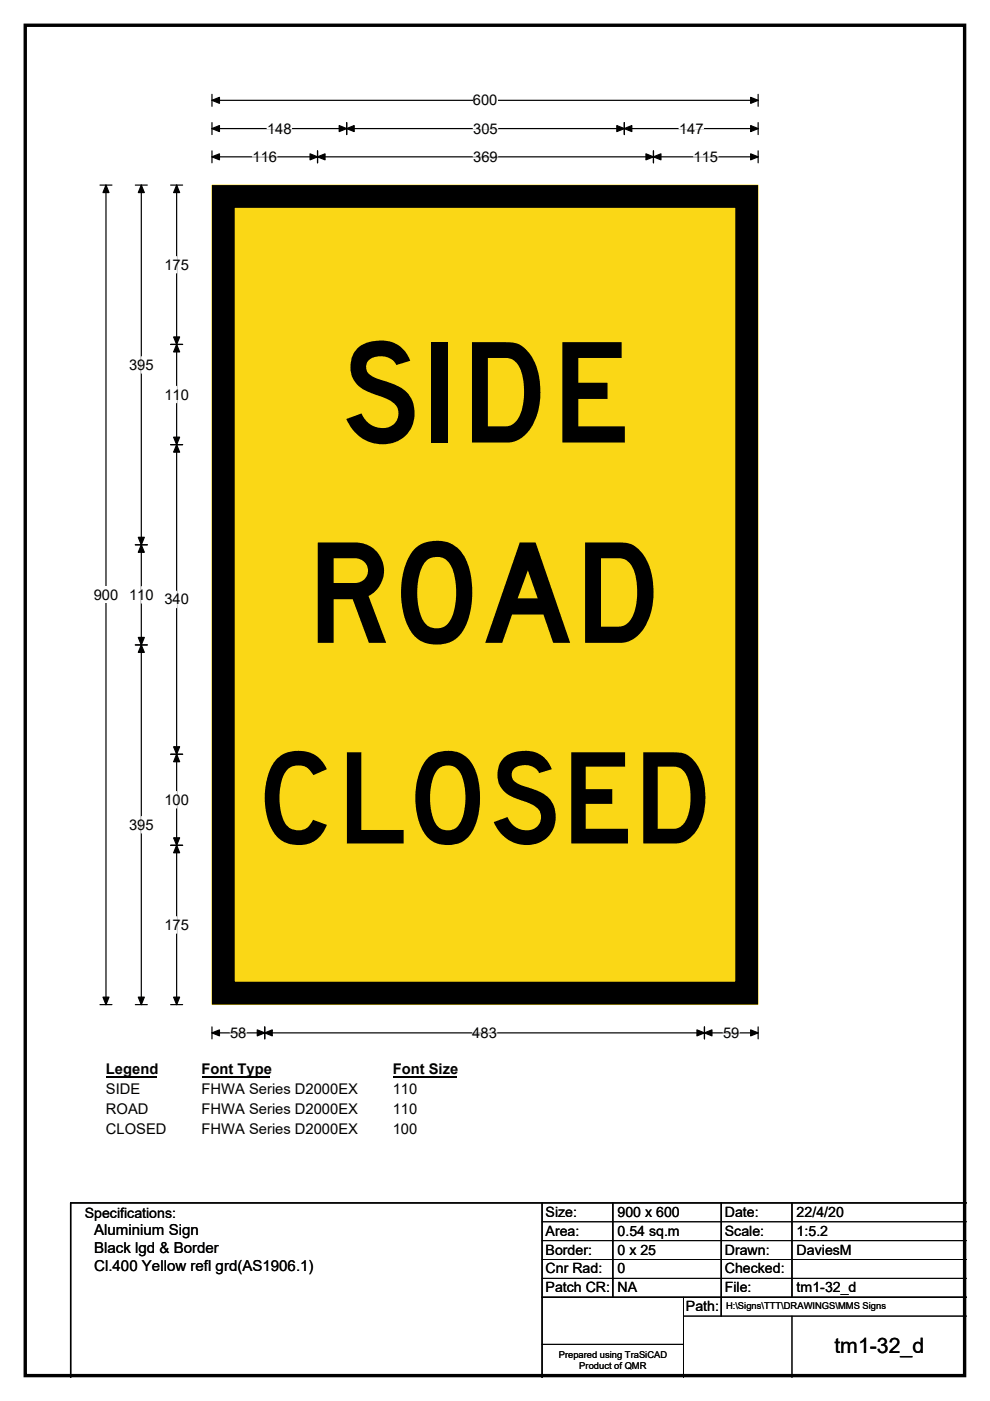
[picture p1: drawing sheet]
<svg xmlns="http://www.w3.org/2000/svg" width="210mm" height="297mm" viewBox="0 0 210 297" stroke-linecap="round" stroke-linejoin="round" font-family="sans-serif">
<path d="M5.4 5.4h199.2v286.3h-199.2z" fill="none" stroke="#000" stroke-width=".72"/>
<path d="M45 21.3h115.8M45 20v2.5M160.8 20v2.5" fill="none" stroke="#000" stroke-width=".25"/>
<path d="M45 21.3l1.5-.7v1.3zM159.2 20.6l1.6 .7-1.6 .6z" fill="#000" stroke="#000" stroke-width=".25"/>
<path d="M100.3 19.5h5.2v3.5h-5.2z" fill="#fff"/>
<g fill="none" stroke="#000" stroke-width=".25">
<path d="M21.2 39.2h2.5M22.5 39.2v173.8M45 27.3h115.8M45 26v2.5M45 32v2.5M45 33.3h115.8M67.4 32v2.5M73.5 26v2.5M132.4 26v2.5M138.6 32v2.5M160.8 26v2.5M160.8 32v2.5"/>
<path d="M21.2 213h2.5M45 217.7v2.6M45 219h115.8M56.2 217.7v2.6M149.4 217.7v2.6M160.8 217.7v2.6"/>
</g>
<g fill="#000" stroke="#000" stroke-width=".25">
<path d="M22.5 39.2l.6 1.6h-1.3zM45 27.3l1.5-.7v1.3zM45 33.3l1.5-.7v1.3zM67.4 33.3l1.5-.7v1.3zM65.8 32.6l1.6 .7-1.6 .6zM73.5 27.3l1.6-.7v1.3zM71.9 26.6l1.6 .7-1.6 .6zM130.8 26.6l1.6 .7-1.6 .6zM132.4 27.3l1.6-.7v1.3zM137 32.6l1.6 .7-1.6 .6zM138.6 33.3l1.6-.7v1.3zM159.2 26.6l1.6 .7-1.6 .6z"/>
<path d="M159.2 32.6l1.6 .7-1.6 .6zM21.8 211.4h1.3l-.6 1.6zM45 219l1.5-.6v1.2zM56.2 219l1.5-.6v1.2zM54.6 218.4l1.6 .6-1.6 .6zM147.8 218.4l1.6 .6-1.6 .6zM149.4 219l1.6-.6v1.2zM159.2 218.4l1.6 .6-1.6 .6z"/>
</g>
<path d="M53.6 33.3h5.2M56.6 27.3h5.2M100.4 27.3h5.2M100.4 33.3h5.2M144 27.3h5.2M147.1 33.3h5.2M48.8 219h3.5M100.2 219h5.2M153.4 219h3.4" fill="none" stroke="#fff" stroke-width=".25"/>
<path d="M19.9 124.4h5.2v3.5h-5.2z" fill="#fff"/>
<path d="M28.7 39.2h2.5M30 39.2v173.8M36.2 39.2h2.5M37.5 39.2v173.8M36.2 73h2.5M36.2 94.3h2.5M28.7 115.5h2.5M28.7 136.7h2.5M36.2 159.9h2.5M36.2 179.2h2.5M28.7 213h2.5M36.2 213h2.5" fill="none" stroke="#000" stroke-width=".25"/>
<g fill="#000" stroke="#000" stroke-width=".25">
<path d="M30 39.2l.6 1.6h-1.3zM37.5 39.2l.6 1.6h-1.3zM37.5 73l.6 1.6h-1.3zM36.8 71.4h1.3l-.6 1.6zM36.8 92.7h1.3l-.6 1.6zM37.5 94.3l.6 1.6h-1.3zM30 115.5l.6 1.6h-1.3zM29.3 113.9h1.3l-.6 1.6zM29.3 135.1h1.3l-.6 1.6zM30 136.7l.6 1.6h-1.3zM36.8 158.3h1.3l-.6 1.6zM37.5 159.9l.6 1.6h-1.3z"/>
<path d="M36.8 177.6h1.3l-.6 1.6zM37.5 179.2l.6 1.6h-1.3zM29.3 211.4h1.3l-.6 1.6zM36.8 211.4h1.3l-.6 1.6z"/>
</g>
<path d="M37.5 54.4v3.5M30 75.6v3.5M37.5 81.9v3.5M30 124.4v3.5M37.5 125.3v3.5M30 173.1v3.5M37.5 167.8v3.5M37.5 194.4v3.5" fill="none" stroke="#fff" stroke-width=".25"/>
<path d="M22.5 225h10.7v3.5h-10.7z" fill="#fff"/>
<path d="M22.5 228.3h10.7" fill="none" stroke="#000" stroke-width=".32"/>
<path d="M42.8 225h14.4v3.5h-14.4z" fill="#fff"/>
<path d="M42.8 228.3h14.4" fill="none" stroke="#000" stroke-width=".32"/>
<path d="M83.3 225h13.5v3.5h-13.5z" fill="#fff"/>
<path d="M83.3 228.3h13.5" fill="none" stroke="#000" stroke-width=".32"/>
<g fill="#fff">
<path d="M22.5 229.2h7.2v3.5h-7.2z"/>
<path d="M42.8 229.2h33v3.5h-33z"/>
<path d="M83.3 229.2h5.2v3.5h-5.2z"/>
<path d="M22.5 233.4h9v3.5h-9z"/>
<path d="M42.8 233.4h33v3.5h-33z"/>
<path d="M83.3 233.4h5.2v3.5h-5.2z"/>
<path d="M22.5 237.6h12.8v3.4h-12.8z"/>
<path d="M42.8 237.6h33v3.4h-33z"/>
<path d="M83.3 237.6h5.2v3.4h-5.2z"/>
</g>
<path d="M45 39.3h115.8v173.7h-115.8z" fill="#fad716"/>
<path d="M45 39.2h115.8v173.8h-115.8z" fill="none" stroke="#fad716" stroke-width=".21"/>
<path d="M47.4 41.7h111v168.9h-111z" fill="none" stroke="#000" stroke-width="4.8"/>
<path d="M115 255v37M130 255v20M153 255v24M168 255v20M205 255h-190v37M115 275h90" fill="none" stroke="#000" stroke-width=".3"/>
<path d="M115 259h90M115 263h90M115 267h90M115 271h90M145 279h60M145 275v17M168 279v13M115 285h30" fill="none" stroke="#000" stroke-width=".21"/>
<g font-size="29.5">
<text x="72.4" y="93.8">SIDE</text>
<text x="64.9" y="136.3">ROAD</text>
</g>
<text font-size="26.8" x="54.2" y="178.8">CLOSED</text>
<text font-size="4.5" x="177" y="286.9">tm1-32_d</text>
<g font-size="3.2">
<text x="20" y="261.9">Aluminium Sign</text>
<text x="20" y="265.7">Black lgd &amp; Border</text>
<text x="20" y="269.6">Cl.400 Yellow refl grd(AS1906.1)</text>
</g>
<g font-size="3.1">
<text x="100.3" y="22.3">600</text>
<text x="56.6" y="28.3">148</text>
<text x="100.4" y="28.3">305</text>
<text x="144" y="28.3">147</text>
<text x="53.6" y="34.3">116</text>
<text x="100.4" y="34.3">369</text>
<text x="147.1" y="34.3">115</text>
<text x="34.9" y="57.2">175</text>
<text x="27.4" y="78.4">395</text>
<text x="34.9" y="84.7">110</text>
<text x="19.9" y="127.2">900</text>
<text x="27.4" y="127.2">110</text>
<text x="34.9" y="128.1">340</text>
<text x="34.9" y="170.6">100</text>
<text x="27.4" y="175.9">395</text>
<text x="34.9" y="197.1">175</text>
<text x="48.8" y="220">58</text>
<text x="100.2" y="220">483</text>
<text x="153.4" y="220">59</text>
<text x="22.5" y="227.8">Legend</text>
<text x="42.8" y="227.8">Font Type</text>
<text x="83.3" y="227.8">Font Size</text>
<text x="22.5" y="232">SIDE</text>
<text x="42.8" y="232">FHWA Series D2000EX</text>
<text x="83.3" y="232">110</text>
<text x="22.5" y="236.2">ROAD</text>
<text x="42.8" y="236.2">FHWA Series D2000EX</text>
<text x="83.3" y="236.2">110</text>
<text x="22.5" y="240.3">CLOSED</text>
<text x="42.8" y="240.3">FHWA Series D2000EX</text>
<text x="83.3" y="240.3">100</text>
</g>
<g font-size="3">
<text x="115.7" y="258">Size:</text>
<text x="131" y="258">900 x 600</text>
<text x="153.7" y="258">Date:</text>
<text x="169" y="258">22/4/20</text>
<text x="18" y="258.2">Specifications:</text>
<text x="115.7" y="262">Area:</text>
<text x="131" y="262">0.54 sq.m</text>
<text x="153.7" y="262">Scale:</text>
<text x="169" y="262">1:5.2</text>
<text x="115.7" y="266">Border:</text>
<text x="115.7" y="270">Cnr Rad:</text>
<text x="131" y="266">0 x 25</text>
<text x="131" y="270">0</text>
<text x="153.7" y="266">Drawn:</text>
<text x="153.7" y="270">Checked:</text>
<text x="169" y="266">DaviesM</text>
<text x="115.7" y="274">Patch CR:</text>
<text x="131" y="274">NA</text>
<text x="153.7" y="274">File:</text>
<text x="169" y="274">tm1-32_d</text>
<text x="145.5" y="278">Path:</text>
</g>
<g font-size="2">
<text x="154" y="277.6">H:\Signs\TTT\DRAWINGS\MMS Signs</text>
<text x="118.5" y="287.8">Prepared using TraSiCAD</text>
<text x="122.9" y="290.2">Product of QMR</text>
</g>
</svg>
